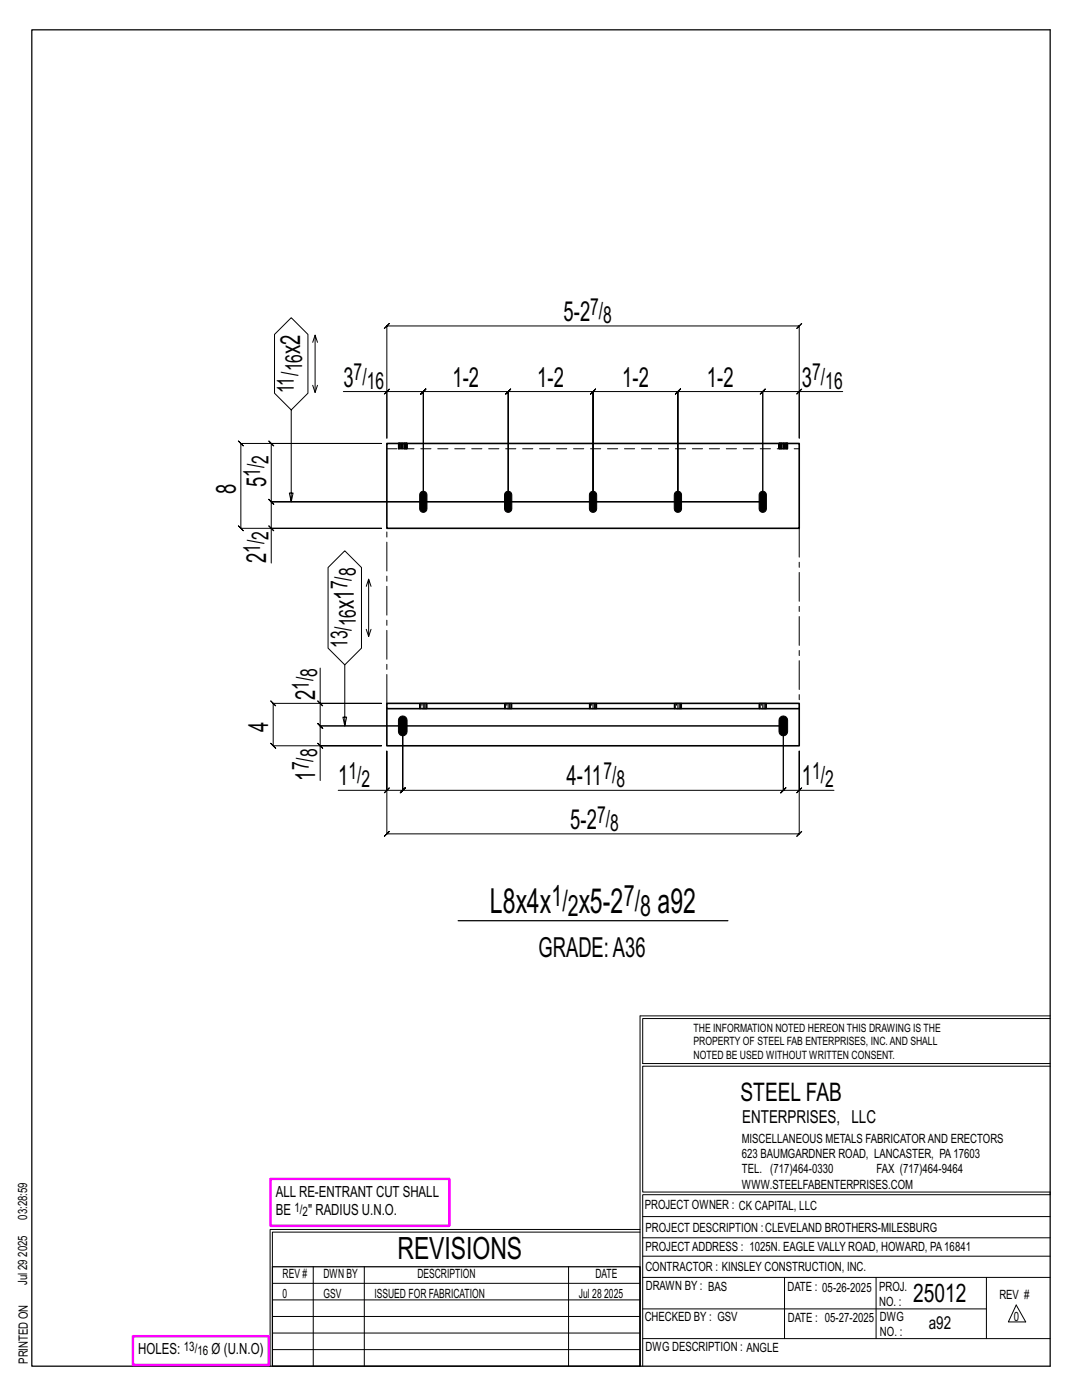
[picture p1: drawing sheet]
<svg xmlns="http://www.w3.org/2000/svg" width="216mm" height="279mm" viewBox="0 0 216 279" stroke-linecap="round" stroke-linejoin="round" font-family="sans-serif">
<g fill="none" stroke="#000" stroke-width=".2">
<path d="M62.4 76.9l.5 1.4 .4-1.4M62.9 66.9l-.5 1.4M63.3 68.3l-.4-1.4v11.4M68.5 78.1h8.7v9.3v-22.3l-.5 .5 1-1-.5 .5h82.3l-.5 .5 1-1-.5 .5v22.3v-9.3h8.7M77.2 78.1h7.3l-.5 .5 1-1-.5 .5v22v-22l-.5 .5 1-1-.5 .5h16.9l-.5 .5 1-1-.5 .5v22v-22l-.5 .5 1-1-.5 .5h16.9l-.5 .5 1-1-.5 .5v22v-22l-.5 .5 1-1-.5 .5h17l-.5 .5 1-1-.5 .5v22v-22l-.5 .5 1-1-.5 .5h16.9l-.5 .5 1-1-.5 .5v22v-22l-.5 .5 1-1-.5 .5h7.3M77.7 77.6l-1 1zM159.5 78.1l.5-.5-1 1zM58.1 81.8l3.3-3.3v-11.8l-3.3-3.3-3.3 3.3v11.8l3.3 3.3v18.3l-.4-1.7h.8l-.4 1.7M53.6 104.9l1 1zM54.1 105.4v-5.3l.5 .5-1-1 .5 .5h98.1h-98.1l.5 .5-1-1 .5 .5v-11.6l.5 .5-1-1 .5 .5h22h-28l-.5-.5 1 1-.5-.5v16.9l-.5-.5 1 1-.5-.5h28h-22v7M65.5 113.3l3.3-3.4 3.3 3.4v16.1l-3.3 3.3-3.3-3.3zM73.6 115.6l-.5 1.4"/>
<path d="M74 117l-.4-1.4v11.4M63.4 139.9l1 1zM63.9 133.3v7.1h12.2h-21.6l-.5-.5 1 1-.5-.5v8.4l-.5-.5 1 1-.5-.5h21.6h-12.2v7M68.8 132.7v12.2l-.4-1.8h.8l-.4 1.8M73.1 125.6l.5 1.4 .4-1.4M63.4 148.3l1 1zM63.9 140.4v4.5l-.5-.5 1 1-.5-.5h92.4M67.5 157.7h9.7v-7.8v16.5l-.5 .5 1-1-.5 .5h82.3l-.5 .5 1-1-.5 .5v-16.5v7.8h6.9M77.7 157.2l-1 1zM156.3 144.9h-92.4l-.5-.5 1 1-.5-.5v3.9M156.3 144.9v12.8l.5-.5-1 1 .5-.5h-75.9l.5-.5-1 1 .5-.5v-12.8v12.8l.5-.5-1 1 .5-.5h-3.2M156.3 144.9v12.8l-.5 .5 1-1-.5 .5h3.2"/>
<path d="M159 158.2l1-1zM127.7 202.7v70M127.7 202.7h81.8M209.5 203.3h-81.3v9h81.3M209.5 212.8h-81.3v25.1h81.3v.5h-81.3v34.3M54.4 259.4h73.3M54.4 256.1h73.3M62.5 252.8v19.9M72.7 252.8v19.9M113.4 252.8v19.9M127.7 245.4h-73.8v27.3M127.7 245.9h-73.3v6.9"/>
<path d="M128.2 242.8h81.3M128.2 254.9h81.3M128.2 250.7h81.3M128.2 247h81.3M156.5 254.9v12.2M174.8 254.9v12.2M196.8 254.9v12.2M54.4 269.3h73.3M54.4 266h73.3M54.4 262.7h73.3M128.2 261.2h68.6M128.2 267.1h81.3"/>
<path d="M202.8 260.4l1.9 3.4h-3.5z"/>
</g>
<path d="M6.3 6h203.2v266.7h-203.2zM91.4 183.7h53.8M54.4 252.8h73.3v19.9h-73.3z" fill="none" stroke="#000" stroke-width=".25"/>
<path d="M54 235.3h35.6v9.3h-35.6zM26.5 266.7h27.1v5.7h-27.1z" fill="none" stroke="#f0f" stroke-width=".5"/>
<path d="M84 98.2a.73 .73 0 0 1 .7-.1 .73 .73 0 0 1 .5 .7v2.7a.73 .73 0 0 1-.7 .8 .73 .73 0 0 1-.8-.8v-2.7zM100.9 98.2a.73 .73 0 0 1 .8-.1 .73 .73 0 0 1 .4 .7v2.7a.73 .73 0 0 1-.7 .8 .73 .73 0 0 1-.7-.8v-2.7zM117.8 98.2a.73 .73 0 0 1 .8-.1 .73 .73 0 0 1 .5 .7v2.7a.73 .73 0 0 1-.8 .8 .73 .73 0 0 1-.7-.8v-2.7zM134.8 98.2a.73 .73 0 0 1 .7-.1 .73 .73 0 0 1 .5 .7v2.7a.73 .73 0 0 1-.7 .8 .73 .73 0 0 1-.8-.8v-2.7zM151.7 98.2a.73 .73 0 0 1 .8-.1 .73 .73 0 0 1 .4 .7v2.7a.73 .73 0 0 1-.7 .8 .73 .73 0 0 1-.7-.8v-2.7zM79.8 143.1a.86 .86 0 0 1 .9-.2 .86 .86 0 0 1 .5 .8v2.3a.86 .86 0 0 1-.8 .9 .86 .86 0 0 1-.9-.9v-2.3zM155.7 143.1a.86 .86 0 0 1 .9-.2 .86 .86 0 0 1 .6 .8v2.3a.86 .86 0 0 1-.9 .9 .86 .86 0 0 1-.9-.9v-2.3z" fill="#000" stroke="#000" stroke-width=".2"/>
<path d="M77.2 88.5h82.3v16.9h-82.3zM79.5 88.5h1.7M155.4 88.5h1.8M77.2 140.4h82.3v1h-82.3zM77.2 141.4v7.4h82.3v-7.4" fill="none" stroke="#000" stroke-width=".32"/>
<g fill="none" stroke="#000" stroke-width=".2" stroke-dasharray="2 1.4">
<path d="M77.2 89.6h82.3M79.5 89.6v-1.1l.1 1.1v-1.1h.2v1.1h-.2M79.5 88.5v1.1M79.6 89.6v-1.1v1.1h.2v-1.1h.2v1.1h-.2M79.8 89.6v-1.1v1.1h.2v-1.1h.4v1.1h-.4M80 89.6v-1.1v1.1h.4v-1.1h.3v1.1h-.3M80.4 89.6v-1.1v1.1h.3v-1.1h.3v1.1h-.3M80.7 89.6v-1.1v1.1h.3v-1.1h.2v1.1h-.2M81 89.6v-1.1v1.1h.2v-1.1v1.1M81.2 89.6v-1.1v1.1M81.2 89.6v-1.1M155.4 89.6v-1.1l.1 1.1v-1.1h.2v1.1h-.2"/>
<path d="M155.4 88.5v1.1M155.5 89.6v-1.1v1.1h.2v-1.1h.3v1.1h-.3M155.7 89.6v-1.1v1.1h.3v-1.1h.3v1.1h-.3M156 89.6v-1.1v1.1h.3v-1.1h.3v1.1h-.3M156.3 89.6v-1.1v1.1h.3v-1.1h.3v1.1h-.3M156.6 89.6v-1.1v1.1h.3v-1.1h.2v1.1h-.2M156.9 89.6v-1.1v1.1h.2l.1-1.1-.1 1.1M157.1 89.6v-1.1l.1 1.1M157.2 89.6v-1.1M83.7 140.4l.1 1zM83.8 140.4h.2M84.2 140.4h-.2v1h-.2"/>
<path d="M84.2 141.4h.3v-1h-.3v1h-.2M84.5 140.4h.2v1h-.2M84.7 140.4h.3v1h-.3M85 140.4h.1v1h-.1M85.1 140.4v1M100.7 140.4v1zM100.7 140.4h.2M101.1 140.4h-.2v1h-.2M101.1 141.4h.3v-1h-.3v1h-.2M101.4 140.4h.3v1h-.3M101.7 140.4h.2v1h-.2M101.9 140.4h.2v1h-.2"/>
<path d="M102.1 140.4v1M117.6 140.4l.1 1zM117.7 140.4h.1M118.1 140.4h-.3v1h-.1M118.1 141.4h.2v-1h-.2v1h-.3M118.3 140.4h.3v1h-.3M118.6 140.4h.2v1h-.2M118.8 140.4h.2v1h-.2M119 140.4v1M134.5 140.4l.1 1zM134.6 140.4h.2M135 140.4h-.2v1h-.2"/>
<path d="M135 141.4h.3v-1h-.3v1h-.2M135.3 140.4h.2v1h-.2M135.5 140.4h.3v1h-.3M135.8 140.4h.1v1h-.1M135.9 140.4v1M151.5 140.4v1zM151.5 140.4h.2M151.9 140.4h-.2v1h-.2M151.9 141.4h.3v-1h-.3v1h-.2M152.2 140.4h.3v1h-.3M152.5 140.4h.2v1h-.2M152.7 140.4h.2v1h-.2"/>
<path d="M152.9 140.4v1"/>
</g>
<path d="M159.5 105.4v35M77.2 140.4v-35" fill="none" stroke="#000" stroke-width=".2" stroke-dasharray="5.8 1 1 1"/>
<g font-size="6.9">
<text x="97.8" y="182.3">L8x4x</text>
<text x="115.5" y="182.3">x5-2</text>
<text x="131.2" y="182.3">a92</text>
</g>
<text font-size="6.1" x="79.3" y="251.3">REVISIONS</text>
<g font-size="5.9">
<text x="110.1" y="180.7">1/</text>
<text x="113.3" y="182.8">2</text>
<text x="124.5" y="180.7">7/</text>
<text x="127.7" y="182.8">8</text>
</g>
<g font-size="5.5">
<text x="112.4" y="64.1">5-2</text>
<text x="59.9" y="70.6" transform="rotate(-90 59.9 70.6)">x2</text>
<text x="68.5" y="77.2">3</text>
<text x="90.3" y="77.2">1-2</text>
<text x="107.2" y="77.2">1-2</text>
<text x="124.1" y="77.2">1-2</text>
<text x="141.1" y="77.2">1-2</text>
<text x="160" y="77.2">3</text>
<text x="47.1" y="98.5" transform="rotate(-90 47.1 98.5)">8</text>
<text x="53.1" y="97.2" transform="rotate(-90 53.1 97.2)">5</text>
<text x="53.1" y="112.4" transform="rotate(-90 53.1 112.4)">2</text>
<text x="70.6" y="121.5" transform="rotate(-90 70.6 121.5)">x1</text>
<text x="62.9" y="139.7" transform="rotate(-90 62.9 139.7)">2</text>
<text x="53.5" y="146.1" transform="rotate(-90 53.5 146.1)">4</text>
<text x="62.9" y="155.8" transform="rotate(-90 62.9 155.8)">1</text>
<text x="67.5" y="156.7">1</text>
<text x="113" y="156.7">4-11</text>
<text x="160" y="156.7">1</text>
<text x="113.8" y="165.4">5-2</text>
<text x="107.5" y="191">GRADE:A36</text>
</g>
<g font-size="5.1">
<text x="147.8" y="219.8">STEEL FAB</text>
<text x="182.2" y="259.9">25012</text>
</g>
<g font-size="4.7">
<text x="117.8" y="62.8">7/</text>
<text x="120.4" y="64.5">8</text>
<text x="60.3" y="74.1" transform="rotate(-90 60.3 74.1)">16</text>
<text x="70.6" y="75.9">7/</text>
<text x="73.2" y="77.6">16</text>
<text x="162.1" y="75.9">7/</text>
<text x="164.7" y="77.6">16</text>
<text x="58.6" y="78.5" transform="rotate(-90 58.6 78.5)">11/</text>
<text x="51.9" y="95.1" transform="rotate(-90 51.9 95.1)">1/</text>
<text x="53.5" y="92.5" transform="rotate(-90 53.5 92.5)">2</text>
<text x="53.5" y="107.7" transform="rotate(-90 53.5 107.7)">2</text>
<text x="51.9" y="110.3" transform="rotate(-90 51.9 110.3)">1/</text>
<text x="69.3" y="117.6" transform="rotate(-90 69.3 117.6)">7/</text>
<text x="71" y="115" transform="rotate(-90 71 115)">8</text>
<text x="71" y="125" transform="rotate(-90 71 125)">16</text>
<text x="69.3" y="129.4" transform="rotate(-90 69.3 129.4)">13/</text>
<text x="61.7" y="137.7" transform="rotate(-90 61.7 137.7)">1/</text>
<text x="63.3" y="135.1" transform="rotate(-90 63.3 135.1)">8</text>
<text x="61.7" y="153.7" transform="rotate(-90 61.7 153.7)">7/</text>
<text x="63.3" y="151.1" transform="rotate(-90 63.3 151.1)">8</text>
<text x="69.5" y="155.5">1/</text>
<text x="120.4" y="155.5">7/</text>
<text x="162.1" y="155.5">1/</text>
<text x="72.1" y="157.2">2</text>
<text x="123" y="157.2">8</text>
<text x="164.7" y="157.2">2</text>
<text x="119.1" y="164.2">7/</text>
<text x="121.7" y="165.8">8</text>
</g>
<g font-size="3.6">
<text x="148.1" y="224.1">ENTERPRISES, LLC</text>
<text x="185.3" y="265.2">a92</text>
</g>
<g font-size="3.1">
<text x="55" y="238.9">ALL RE-ENTRANT CUT SHALL</text>
<text x="55" y="242.5">BE</text>
<text x="61.5" y="242.5">&quot; RADIUS U.N.O.</text>
<text x="27.6" y="270.2">HOLES:</text>
<text x="42.2" y="270.2">Ø (U.N.O)</text>
</g>
<g font-size="2.6">
<text x="58.8" y="241.8">1/</text>
<text x="60.4" y="242.7">2</text>
<text x="36.7" y="269.6">13/</text>
<text x="39.4" y="270.5">16</text>
</g>
<g font-size="2.5">
<text x="148" y="231.2">623 BAUMGARDNER ROAD, LANCASTER, PA17603</text>
<text x="148" y="228.1">MISCELLANEOUS METALS FABRICATORAND ERECTORS</text>
<text x="148" y="237.2">WWW.STEELFABENTERPRISES.COM</text>
<text x="148" y="234.2">TEL. (717)464-0330</text>
<text x="174.9" y="234.2">FAX (717)464-9464</text>
<text x="5.4" y="243.4" transform="rotate(-90 5.4 243.4)">03:28:59</text>
<text x="128.7" y="241.3">PROJECT OWNER : CK CAPITAL, LLC</text>
<text x="128.8" y="246">PROJECT DESCRIPTION :CLEVELAND BROTHERS-MILESBURG</text>
<text x="5.4" y="250.8" transform="rotate(-90 5.4 250.8)">2025</text>
<text x="128.8" y="249.7">PROJECTADDRESS : 1025N. EAGLE VALLY ROAD, HOWARD, PA16841</text>
<text x="5.4" y="256.5" transform="rotate(-90 5.4 256.5)">Jul 29</text>
<text x="56.4" y="255">REV #</text>
<text x="64.5" y="255">DWN BY</text>
<text x="83.3" y="255">DESCRIPTION</text>
<text x="118.8" y="255">DATE</text>
<text x="128.8" y="253.7">CONTRACTOR : KINSLEY CONSTRUCTION, INC.</text>
<text x="128.9" y="257.5">DRAWN BY : BAS</text>
<text x="157.1" y="257.6">DATE : 05-26-2025</text>
<text x="175.4" y="257.7">PROJ.</text>
<text x="56.4" y="259">0</text>
<text x="64.5" y="259">GSV</text>
<text x="74.7" y="259">ISSUED FOR FABRICATION</text>
<text x="115.5" y="259">Jul 28</text>
<text x="120.6" y="259">2025</text>
<text x="128.6" y="263.7">CHECKED BY : GSV</text>
<text x="157.2" y="263.7">DATE : 05-27-2025</text>
<text x="175.4" y="260.7">NO. :</text>
<text x="175.6" y="263.7">DWG</text>
<text x="199.4" y="259.2">REV #</text>
<text x="202.3" y="263.7">0</text>
<text x="128.8" y="269.7">DWG DESCRIPTION : ANGLE</text>
<text x="175.6" y="266.7">NO. :</text>
<text x="5.5" y="272.2" transform="rotate(-90 5.5 272.2)">PRINTED ON</text>
</g>
<g font-size="2.3">
<text x="138.4" y="208.6">PROPERTY OF STEEL FAB ENTERPRISES, INC.AND SHALL</text>
<text x="138.4" y="205.9">THE INFORMATION NOTED HEREON THIS DRAWING IS THE</text>
<text x="138.4" y="211.3">NOTED BE USED WITHOUT WRITTEN CONSENT.</text>
</g>
</svg>
